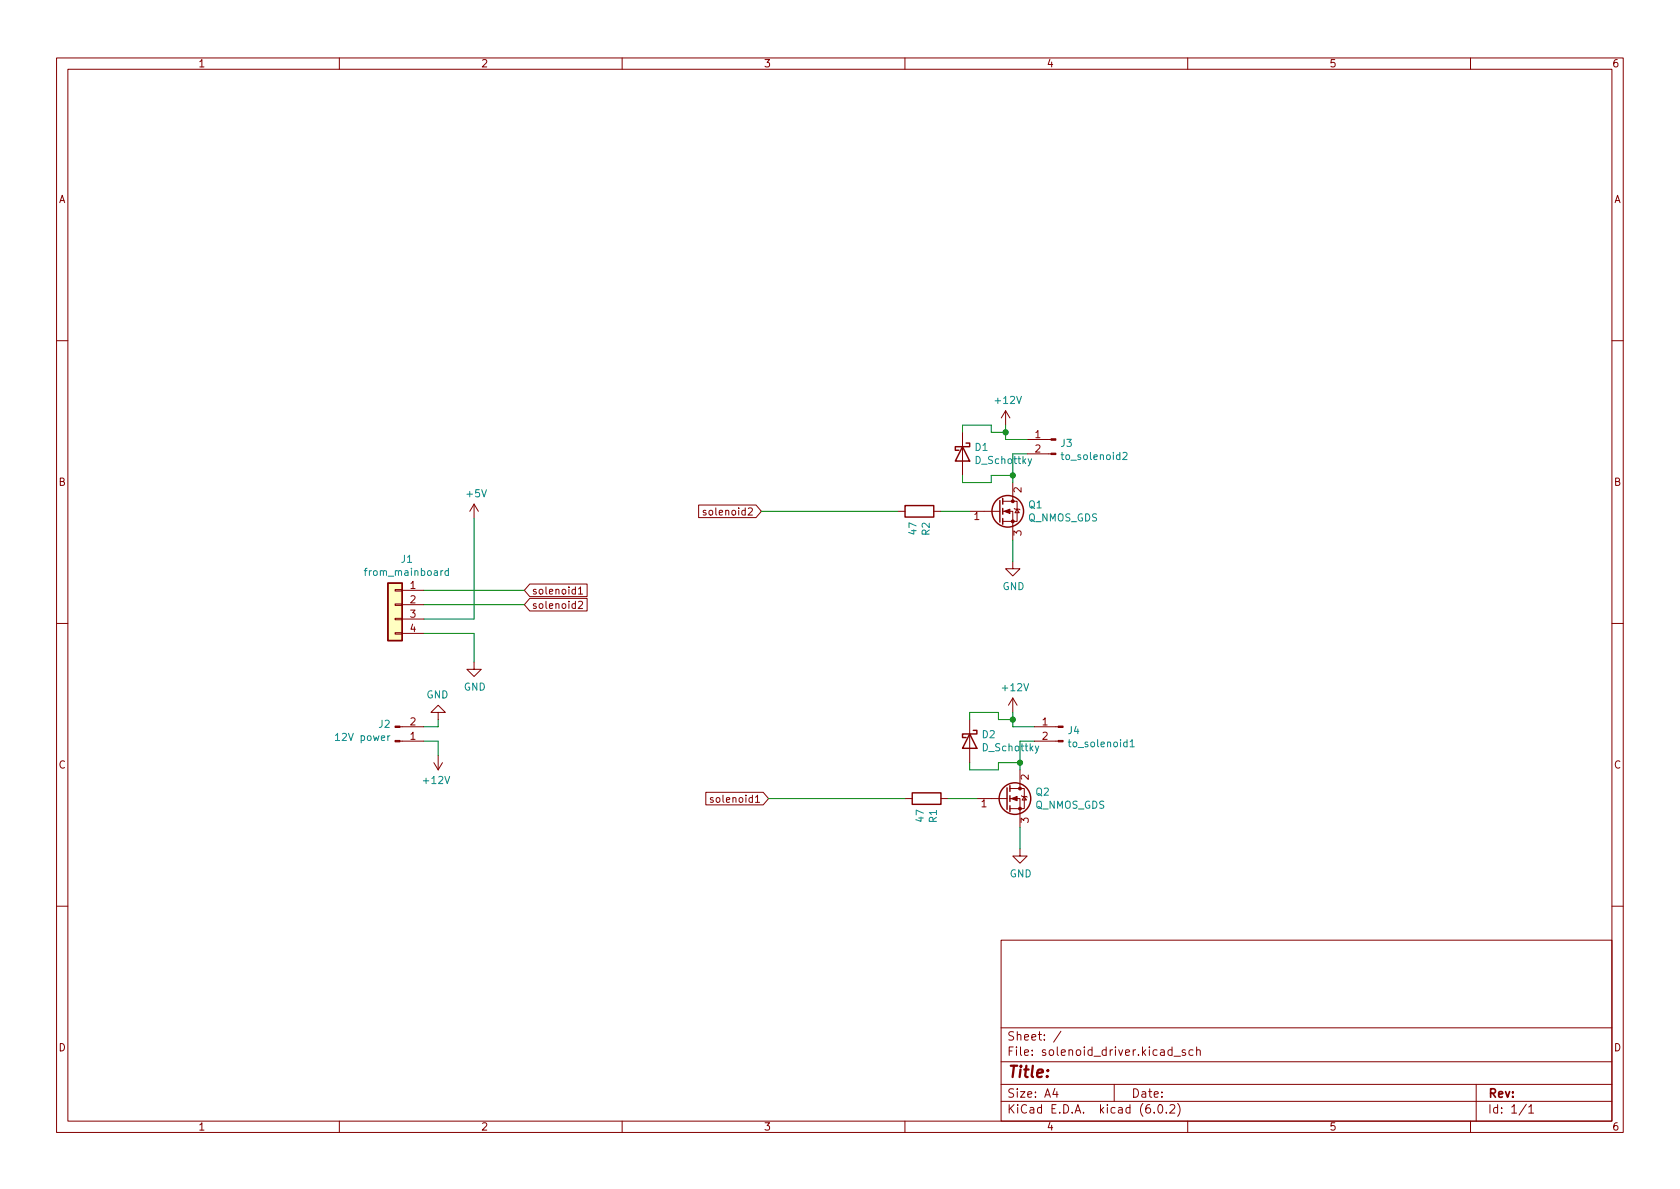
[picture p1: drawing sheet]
EESchema Schematic File Version 4
EELAYER 30 0
EELAYER END
$Descr A4 11693 8268
encoding utf-8
Sheet 1 1
Title ""
Date ""
Rev ""
Comp ""
Comment1 ""
Comment2 ""
Comment3 ""
Comment4 ""
$EndDescr
$Comp
L Device:R R1
U 1 1
P 6450 5550
F 0 "R1" H 6380 5504 50  0000 R CNN
F 1 "47" H 6380 5595 50  0000 R CNN
F 2 "Resistor_THT:R_Box_L13.0mm_W4.0mm_P9.00mm" V 6380 5550 50  0001 C CNN
F 3 "~" H 6450 5550 50  0001 C CNN
	1    6450 5550
	0    -1   -1   0   
$EndComp
Text GLabel 5350 5550 0    50   Input ~ 0
solenoid1
$Comp
L Connector_Generic:Conn_01x04 J1
U 1 1
P 2750 4200
F 0 "J1" H 2668 4517 50  0000 C CNN
F 1 "from_mainboard" H 2668 4426 50  0000 C CNN
F 2 "Connector_JST:JST_XH_B4B-XH-A_1x04_P2.50mm_Vertical" H 2750 4200 50  0001 C CNN
F 3 "~" H 2750 4200 50  0001 C CNN
	1    2750 4200
	-1   0    0    -1  
$EndComp
$Comp
L power:GND #PWR02
U 1 1
P 3300 4600
F 0 "#PWR02" H 3300 4350 50  0001 C CNN
F 1 "GND" H 3305 4427 50  0000 C CNN
F 2 "" H 3300 4600 50  0001 C CNN
F 3 "" H 3300 4600 50  0001 C CNN
	1    3300 4600
	1    0    0    -1  
$EndComp
Wire Wire Line
	2950 4400 3300 4400
Wire Wire Line
	3300 4400 3300 4600
Wire Wire Line
	2950 4100 3650 4100
$Comp
L power:+5V #PWR01
U 1 1
P 3300 3600
F 0 "#PWR01" H 3300 3450 50  0001 C CNN
F 1 "+5V" H 3315 3773 50  0000 C CNN
F 2 "" H 3300 3600 50  0001 C CNN
F 3 "" H 3300 3600 50  0001 C CNN
	1    3300 3600
	1    0    0    -1  
$EndComp
Wire Wire Line
	2950 4300 3300 4300
Wire Wire Line
	3300 4300 3300 3600
Text GLabel 3650 4200 2    50   Input ~ 0
solenoid2
Wire Wire Line
	5350 5550 6300 5550
$Comp
L Device:Q_NMOS_GDS Q2
U 1 1
P 7000 5550
F 0 "Q2" H 7204 5596 50  0000 L CNN
F 1 "Q_NMOS_GDS" H 7204 5505 50  0000 L CNN
F 2 "Package_TO_SOT_THT:TO-220-3_Vertical" H 7200 5650 50  0001 C CNN
F 3 "~" H 7000 5550 50  0001 C CNN
	1    7000 5550
	1    0    0    -1  
$EndComp
$Comp
L power:GND #PWR08
U 1 1
P 7100 5900
F 0 "#PWR08" H 7100 5650 50  0001 C CNN
F 1 "GND" H 7105 5727 50  0000 C CNN
F 2 "" H 7100 5900 50  0001 C CNN
F 3 "" H 7100 5900 50  0001 C CNN
	1    7100 5900
	1    0    0    -1  
$EndComp
Wire Wire Line
	7100 5750 7100 5900
Wire Wire Line
	6800 5550 6600 5550
$Comp
L Connector:Conn_01x02_Male J4
U 1 1
P 7400 5050
F 0 "J4" H 7372 5024 50  0000 R CNN
F 1 "to_solenoid1" H 7372 4933 50  0000 R CNN
F 2 "Connector_JST:JST_XH_B2B-XH-A_1x02_P2.50mm_Vertical" H 7400 5050 50  0001 C CNN
F 3 "~" H 7400 5050 50  0001 C CNN
	1    7400 5050
	-1   0    0    -1  
$EndComp
Wire Wire Line
	7200 5150 7100 5150
$Comp
L Connector:Conn_01x02_Male J2
U 1 1
P 2750 5150
F 0 "J2" H 2722 5032 50  0000 R CNN
F 1 "12V power" H 2722 5123 50  0000 R CNN
F 2 "Connector_JST:JST_XH_B2B-XH-A_1x02_P2.50mm_Vertical" H 2750 5150 50  0001 C CNN
F 3 "~" H 2750 5150 50  0001 C CNN
	1    2750 5150
	1    0    0    1   
$EndComp
$Comp
L power:+12V #PWR04
U 1 1
P 3050 5250
F 0 "#PWR04" H 3050 5100 50  0001 C CNN
F 1 "+12V" H 3065 5423 50  0000 C CNN
F 2 "" H 3050 5250 50  0001 C CNN
F 3 "" H 3050 5250 50  0001 C CNN
	1    3050 5250
	-1   0    0    1   
$EndComp
Wire Wire Line
	2950 5150 3050 5150
Wire Wire Line
	3050 5150 3050 5250
$Comp
L power:GND #PWR03
U 1 1
P 3050 5000
F 0 "#PWR03" H 3050 4750 50  0001 C CNN
F 1 "GND" H 3055 4827 50  0000 C CNN
F 2 "" H 3050 5000 50  0001 C CNN
F 3 "" H 3050 5000 50  0001 C CNN
	1    3050 5000
	-1   0    0    1   
$EndComp
Wire Wire Line
	3050 5000 3050 5050
Wire Wire Line
	3050 5050 2950 5050
$Comp
L power:+12V #PWR07
U 1 1
P 7050 4950
F 0 "#PWR07" H 7050 4800 50  0001 C CNN
F 1 "+12V" H 7065 5123 50  0000 C CNN
F 2 "" H 7050 4950 50  0001 C CNN
F 3 "" H 7050 4950 50  0001 C CNN
	1    7050 4950
	1    0    0    -1  
$EndComp
Wire Wire Line
	7050 4950 7050 5000
Wire Wire Line
	7050 5050 7200 5050
Wire Wire Line
	7100 5150 7100 5300
Wire Wire Line
	7100 5300 6950 5300
Wire Wire Line
	6950 5300 6950 5350
Wire Wire Line
	6950 5350 6750 5350
Connection ~ 7100 5300
Wire Wire Line
	7100 5300 7100 5350
Wire Wire Line
	6750 4950 6950 4950
Wire Wire Line
	6950 4950 6950 5000
Wire Wire Line
	6950 5000 7050 5000
Connection ~ 7050 5000
Wire Wire Line
	7050 5000 7050 5050
Text GLabel 3650 4100 2    50   Input ~ 0
solenoid1
$Comp
L Device:R R2
U 1 1
P 6400 3550
F 0 "R2" H 6330 3504 50  0000 R CNN
F 1 "47" H 6330 3595 50  0000 R CNN
F 2 "Resistor_THT:R_Box_L13.0mm_W4.0mm_P9.00mm" V 6330 3550 50  0001 C CNN
F 3 "~" H 6400 3550 50  0001 C CNN
	1    6400 3550
	0    -1   -1   0   
$EndComp
Wire Wire Line
	5300 3550 6250 3550
$Comp
L Device:Q_NMOS_GDS Q1
U 1 1
P 6950 3550
F 0 "Q1" H 7154 3596 50  0000 L CNN
F 1 "Q_NMOS_GDS" H 7154 3505 50  0000 L CNN
F 2 "Package_TO_SOT_THT:TO-220-3_Vertical" H 7150 3650 50  0001 C CNN
F 3 "~" H 6950 3550 50  0001 C CNN
	1    6950 3550
	1    0    0    -1  
$EndComp
$Comp
L power:GND #PWR06
U 1 1
P 7050 3900
F 0 "#PWR06" H 7050 3650 50  0001 C CNN
F 1 "GND" H 7055 3727 50  0000 C CNN
F 2 "" H 7050 3900 50  0001 C CNN
F 3 "" H 7050 3900 50  0001 C CNN
	1    7050 3900
	1    0    0    -1  
$EndComp
Wire Wire Line
	7050 3750 7050 3900
Wire Wire Line
	6750 3550 6550 3550
$Comp
L Connector:Conn_01x02_Male J3
U 1 1
P 7350 3050
F 0 "J3" H 7322 3024 50  0000 R CNN
F 1 "to_solenoid2" H 7322 2933 50  0000 R CNN
F 2 "Connector_JST:JST_XH_B2B-XH-A_1x02_P2.50mm_Vertical" H 7350 3050 50  0001 C CNN
F 3 "~" H 7350 3050 50  0001 C CNN
	1    7350 3050
	-1   0    0    -1  
$EndComp
Wire Wire Line
	7150 3150 7050 3150
$Comp
L power:+12V #PWR05
U 1 1
P 7000 2950
F 0 "#PWR05" H 7000 2800 50  0001 C CNN
F 1 "+12V" H 7015 3123 50  0000 C CNN
F 2 "" H 7000 2950 50  0001 C CNN
F 3 "" H 7000 2950 50  0001 C CNN
	1    7000 2950
	1    0    0    -1  
$EndComp
Wire Wire Line
	7000 2950 7000 3000
Wire Wire Line
	7000 3050 7150 3050
Wire Wire Line
	7050 3150 7050 3300
Wire Wire Line
	7050 3300 6900 3300
Wire Wire Line
	6900 3300 6900 3350
Connection ~ 7050 3300
Wire Wire Line
	7050 3300 7050 3350
Wire Wire Line
	6700 2950 6900 2950
Wire Wire Line
	6900 2950 6900 3000
Wire Wire Line
	6900 3000 7000 3000
Connection ~ 7000 3000
Wire Wire Line
	7000 3000 7000 3050
Text GLabel 5300 3550 0    50   Input ~ 0
solenoid2
Wire Wire Line
	2950 4200 3650 4200
$Comp
L Device:D_Schottky D1
U 1 1
P 6700 3150
F 0 "D1" V 6654 3230 50  0000 L CNN
F 1 "D_Schottky" V 6745 3230 50  0000 L CNN
F 2 "Diode_THT:D_DO-201AD_P15.24mm_Horizontal" H 6700 3150 50  0001 C CNN
F 3 "~" H 6700 3150 50  0001 C CNN
	1    6700 3150
	0    1    1    0   
$EndComp
$Comp
L Device:D_Schottky D2
U 1 1
P 6750 5150
F 0 "D2" V 6704 5230 50  0000 L CNN
F 1 "D_Schottky" V 6795 5230 50  0000 L CNN
F 2 "Diode_THT:D_DO-201AD_P15.24mm_Horizontal" H 6750 5150 50  0001 C CNN
F 3 "~" H 6750 5150 50  0001 C CNN
	1    6750 5150
	0    1    1    0   
$EndComp
Wire Wire Line
	6750 4950 6750 5000
Wire Wire Line
	6750 5300 6750 5350
Wire Wire Line
	6700 2950 6700 3000
Wire Wire Line
	6700 3300 6700 3350
Wire Wire Line
	6700 3350 6900 3350
$EndSCHEMATC
